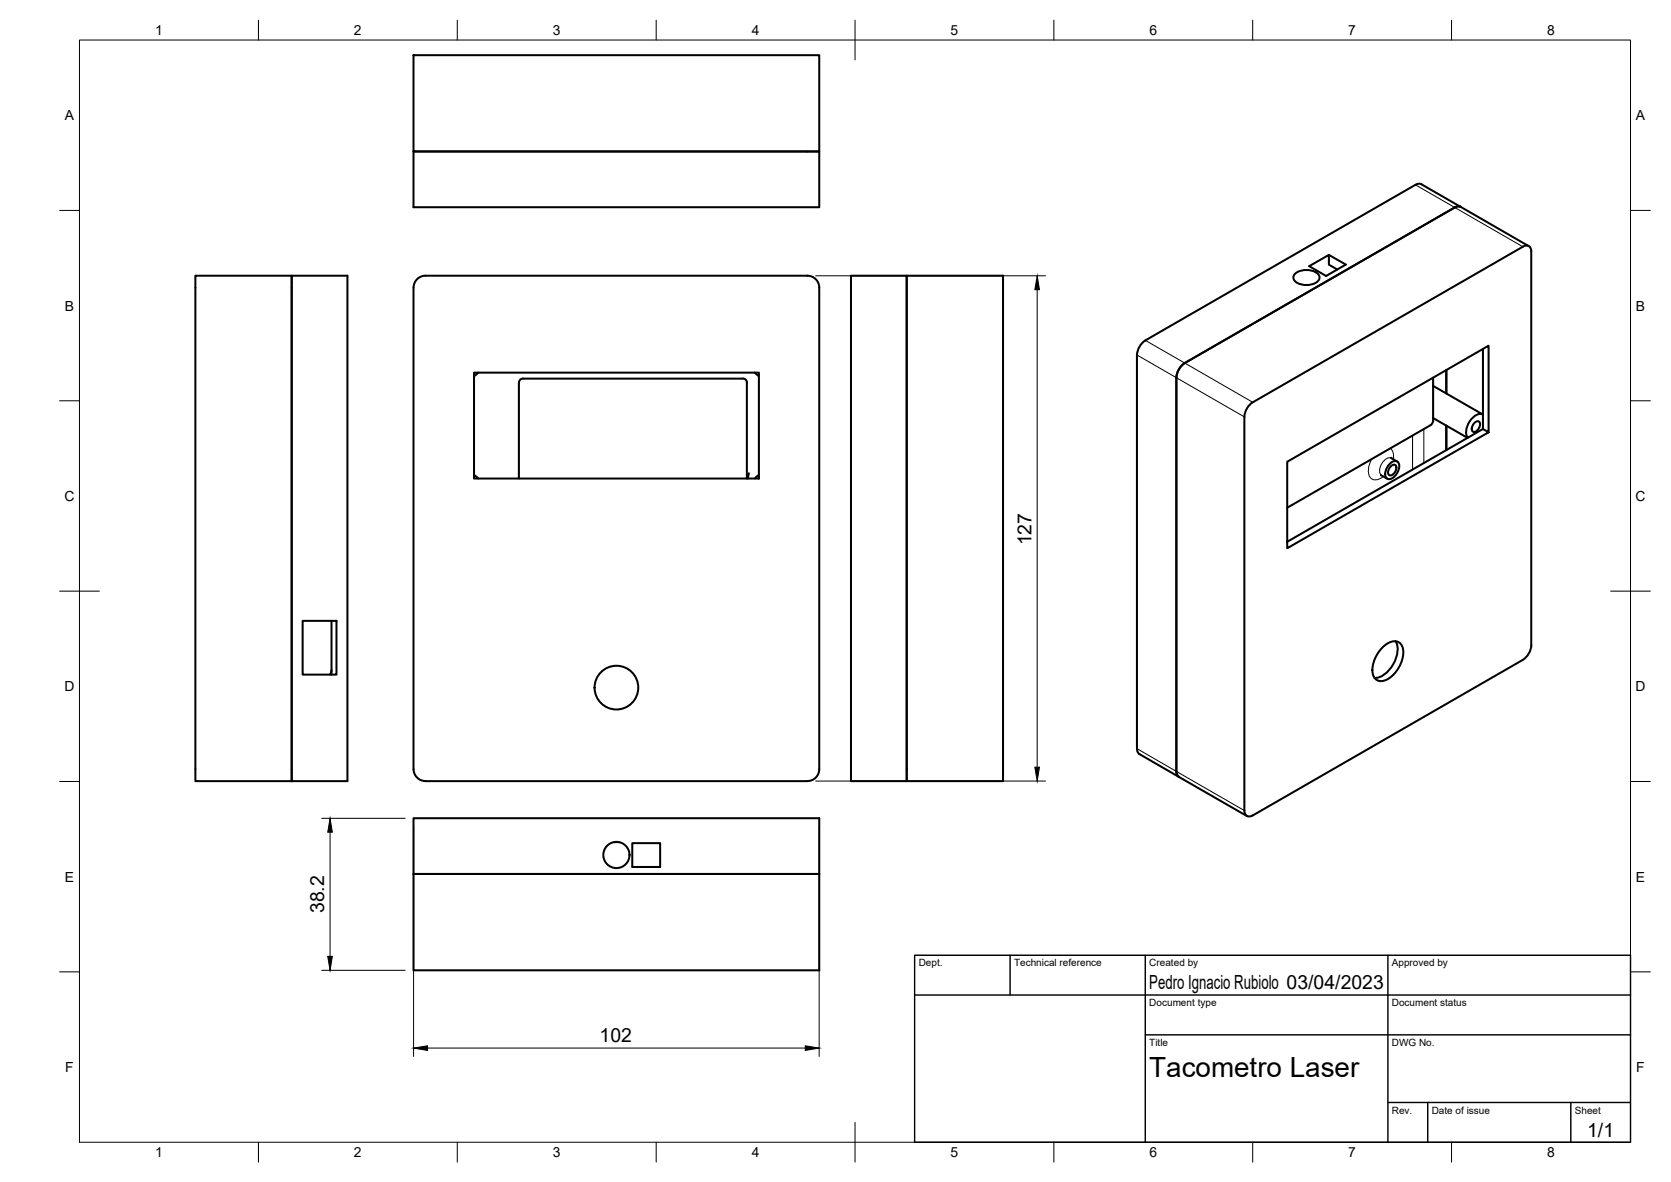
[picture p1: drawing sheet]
<svg xmlns="http://www.w3.org/2000/svg" width="420mm" height="297mm" viewBox="0 0 420 297" stroke-linecap="round" stroke-linejoin="round" font-family="sans-serif">
<!-- layer: Visible -->
<g fill="none" stroke="#000" stroke-width=".51">
<path d="M104 13.9h102v24.2h-102zM104 38.1h102v14h-102zM357.4 46.3l9.9 5.7M357.4 46.3a1.49 1.49 0 0 0-1.5 .1l-67.9 39.1M367.3 52l17.1 9.9M367.3 52a1.52 1.52 0 0 0-1.5 .1l-67.9 39.1-1.3 1.3-.6 1.2-.2 1.2M49.1 69.3h24.2v127h-24.2zM73.3 69.3h14.1v127h-14.1zM105.1 69.9l1.2-.5 .7-.1h96a2.99 2.99 0 0 1 3 3v121a2.99 2.99 0 0 1-3 3h-96a3 3 0 0 1-3-3v-121a2.99 2.99 0 0 1 1.1-2.4zM214 69.3h14v127h-14zM228 69.3h24.2v127h-24.2zM325.7 68.7a4.6 4.6 0 0 1 5.9 .4 1.62 1.62 0 0 1-1.4 2.3 4.5 4.5 0 0 1-4.8-1 1.23 1.23 0 0 1 .3-1.7z"/>
<path d="M334.1 64.1l4.3 2.4-5 2.8-4.2-2.4 4.9-2.8v2.4l2.2 1.2M382.9 62l-67.9 39.1-1.3 1.3-.6 1.1-.2 1.2M382.9 62a1.29 1.29 0 0 1 1.5-.2 1.29 1.29 0 0 1 .6 1.4M385 63.2v99M119.2 93.6h71.6v26.7h-71.6zM120.2 93.6l-1 .9M130.5 96.1v24.2M131.5 95.2h55.3M131.5 95.1a1.01 1.01 0 0 0-1 1M186.8 95.1a1.01 1.01 0 0 1 1 1M187.8 96.1v24.2M189.8 93.6l1 .9"/>
<path d="M288 85.5l-1.3 1.3-.6 1.2-.2 1.2v98.9a1.54 1.54 0 0 0 .6 1.4l27 15.6M295.8 94.9v99M360.3 97l12.6 7.2M360.3 94.9v10.7M363.7 93v5.9M372.9 87.7v20.1M119.2 119.4l1 .8M188.3 118.9l-.3 1.4M190.8 119.4l-1 .8M312.9 104.8v98.9M347.2 119.4l1.6 .9M349.6 116.4a1.26 1.26 0 0 1 1.7-.4 1.26 1.26 0 0 1 .5 1.7 3.3 3.3 0 0 1-2.6 2.7 1.57 1.57 0 0 1-.7-2.4z"/>
<path d="M349.7 117.2a.77 .77 0 0 1 1.4 0 1.95 1.95 0 0 1-1.7 2.3 1.29 1.29 0 0 1 0-2zM349.8 115l1.5 1M360.3 105.1l8.7 4.9M360.4 105.7l-.2 .7-.5 .5-36 20.7M363.7 107v6.1M370.8 106.2a.77 .77 0 0 1 1.3 0 1.95 1.95 0 0 1-1.6 2.3 1.29 1.29 0 0 1 0-1.9zM372.9 104.2a2.5 2.5 0 0 0-2.9 1.1 4.1 4.1 0 0 0-.9 4.7M374.3 108.6v-21.7l-50.6 29.1v21.8l50.6-29.2-1.4-.8-49.2 28.4M76.1 156h8.5v13.5h-8.5zM83.4 156v13.5M83.4 168.3l-.4 1.2M347.6 162.7a3.6 3.6 0 0 1 4.1-1.3 3.7 3.7 0 0 1 .9 4.2 7.6 7.6 0 0 1-5.1 5.6 2.32 2.32 0 0 1-2.4-2.8 8.6 8.6 0 0 1 2.5-5.7z"/>
<path d="M350.9 161.2a6.1 6.1 0 0 1-1.1 6.5l-.5 .7a4.8 4.8 0 0 1-3.7 2M385 162.1l-.2 1.2-.6 1.2-1.3 1.3-67.9 39.1a1.29 1.29 0 0 1-1.5 .1 1.29 1.29 0 0 1-.6-1.3M295.8 193.8a1.5 1.5 0 0 0 .6 1.4M104 205.6h102v14h-102zM104 219.6h102v24.2h-102zM154.4 211.6h1.2M159 211.9h7v6h-7z"/>
<circle cx="155" cy="172.8" r="5.5"/>
<circle cx="155" cy="214.9" r="3.3"/>
</g>
<!-- layer: Visible Narrow -->
<path d="M355.9 46.4l27 15.6M285.9 89.2l27 15.6M288 85.5l27 15.6M344.9 115.4a4.1 4.1 0 0 0-.1 4.9 2.46 2.46 0 0 0 3-.6M349.6 112.7a2.72 2.72 0 0 1 .7 2.7M349.9 115.1a2.21 2.21 0 0 0-2.5 1.5 2.21 2.21 0 0 0 0 2.9M355.2 109.5v8.5M358 107.8v8.6M285.9 188.1l27 15.6" fill="none" stroke="#000" stroke-width=".25"/>
<!-- layer: BORDER -->
<g fill="none" stroke="#000" stroke-width=".25">
<path d="M20 10.1h390v276.9h-390zM65 5.1v5M115 5.1v5M165 5.1v5M215 5.1v10M265 5.1v5M315 5.1v5M365 5.1v5M15 52.9h5M410 52.9h5M15 100.7h5M410 100.7h5"/>
<path d="M15 148.6h10M405 148.6h10M15 196.4h5M410 196.4h5M15 244.2h5M410 244.2h5M65 287v5M115 287v5M165 287v5M215 282.1v9.9M265 287v5M315 287v5"/>
<path d="M365 287v5"/>
</g>
<!-- layer: TITLEBLOCK -->
<path d="M230 240.1h180v46.9h-180zM230 250h180M254 240.1v9.9M288 240.1v46.9M349 240.1v46.9M288 260.1h122M349 277.1h61M359 277.1v9.9M395 277.1v9.9" fill="none" stroke="#000" stroke-width=".36"/>
<!-- layer: FD_Dimensions -->
<path d="M205.1 69.3h57.8M260.8 72.8v120M205.1 196.3h57.8M80.9 205.6h21M83 209.1v31.2M104 207.7v57.8M206 207.7v57.8M80.9 243.8h21M107.5 263.4h95" fill="none" stroke="#000" stroke-width=".25"/>
<path d="M260.8 69.3l.6 3.5h-1.2zM260.2 192.8h1.2l-.6 3.5zM83 205.6l.6 3.5h-1.2zM82.4 240.3h1.2l-.6 3.5zM104 263.4l3.5-.6v1.2zM202.5 262.8l3.5 .6-3.5 .6z" fill="#000" stroke="#000" stroke-width=".25"/>
<text font-size="7" x="289" y="270.6">Tacometro Laser</text>
<g font-size="4.9">
<text x="259.4" y="137" transform="rotate(-90 259.4 137)">127</text>
<text x="81.5" y="229.5" transform="rotate(-90 81.5 229.5)">38.2</text>
<text x="289" y="248.5">Pedro Ignacio Rubiolo 03/04/2023</text>
<text x="150.8" y="261.9">102</text>
<text x="399.1" y="285.7">1/1</text>
</g>
<g font-size="3.5">
<text x="39" y="8.8">1</text>
<text x="89" y="8.8">2</text>
<text x="139" y="8.8">3</text>
<text x="189" y="8.8">4</text>
<text x="239" y="8.8">5</text>
<text x="289" y="8.8">6</text>
<text x="339" y="8.8">7</text>
<text x="389" y="8.8">8</text>
<text x="16.3" y="30.2">A</text>
<text x="411.3" y="30.2">A</text>
<text x="16.3" y="78">B</text>
<text x="411.3" y="78">B</text>
<text x="16.2" y="125.9">C</text>
<text x="411.2" y="125.9">C</text>
<text x="16.2" y="173.7">D</text>
<text x="411.2" y="173.7">D</text>
<text x="16.3" y="221.6">E</text>
<text x="411.3" y="221.6">E</text>
<text x="16.4" y="269.4">F</text>
<text x="411.4" y="269.4">F</text>
<text x="39" y="290.8">1</text>
<text x="89" y="290.8">2</text>
<text x="139" y="290.8">3</text>
<text x="189" y="290.8">4</text>
<text x="239" y="290.8">5</text>
<text x="289" y="290.8">6</text>
<text x="339" y="290.8">7</text>
<text x="389" y="290.8">8</text>
</g>
<g font-size="2.5">
<text x="231" y="242.9">Dept.</text>
<text x="255" y="242.9">Technical reference</text>
<text x="289" y="242.9">Created by</text>
<text x="350" y="242.9">Approved by</text>
<text x="289" y="252.8">Document type</text>
<text x="350" y="252.8">Document status</text>
<text x="289" y="262.9">Title</text>
<text x="350" y="262.9">DWG No.</text>
<text x="350" y="279.9">Rev.</text>
<text x="360" y="279.9">Date of issue</text>
<text x="396" y="279.9">Sheet</text>
</g>
</svg>
